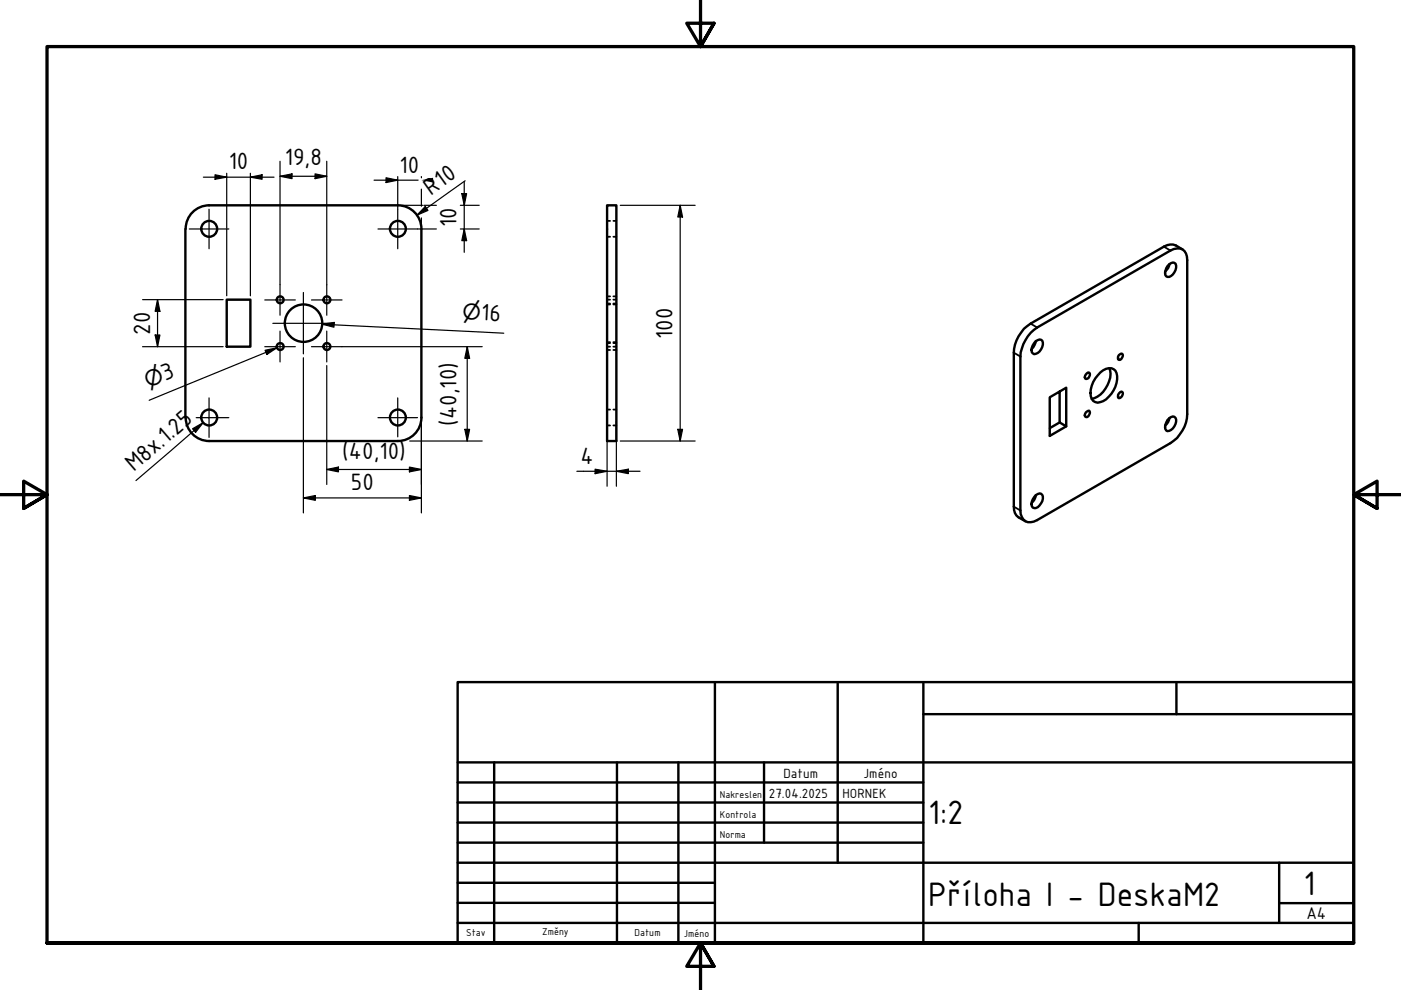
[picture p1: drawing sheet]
<svg xmlns="http://www.w3.org/2000/svg" width="297mm" height="210mm" viewBox="0 0 297 210" stroke-linecap="round" stroke-linejoin="round" font-family="sans-serif">
<g fill="none" stroke="#000" stroke-width=".51">
<path d="M39.3 48.5v40.1M44.3 43.5h40M44.4 43.5a5 5 0 0 0-5 5M84.4 43.5a5 5 0 0 1 4.9 5M89.3 48.5v40.1M128.7 43.5h2v50h-2zM247.9 56a.81 .81 0 0 1 1.1-.3 .81 .81 0 0 1 .4 1 2.08 2.08 0 0 1-1.9 2 1.48 1.48 0 0 1 0-2.3zM248 56a2.77 2.77 0 0 1-1 1.6M250.7 52.9a3.1 3.1 0 0 0-3.9-.6l-28.3 16.3a7.7 7.7 0 0 0-3.6 6.2v32.6a2.97 2.97 0 0 0 2.5 3.1M48.1 63.5h5v10h-5zM218.6 70.5l1.3-1.1 28.3-16.3a2.12 2.12 0 0 1 3.5 1.3v33.4a7.7 7.7 0 0 1-3.5 6.2l-28.3 16.3a2.17 2.17 0 0 1-2.5 .2 2.17 2.17 0 0 1-1.1-2.3v-32.6a8.1 8.1 0 0 1 2.3-5.1zM219.6 72.4a.93 .93 0 0 1 1.4-.2 2.27 2.27 0 0 1-1.7 2.9 1.45 1.45 0 0 1 0-2.4z"/>
<path d="M219.6 72.3l-.3 .9-.5 .7M230.3 79.3l.5-.3h.1a.82 .82 0 0 1 0 .9 .82 .82 0 0 1-.8 .3v-.5zM233.3 79a2.2 2.2 0 0 1 3.2-.4 5.2 5.2 0 0 1-2 6.1 2.41 2.41 0 0 1-2.7 .3 3.7 3.7 0 0 1 0-4zM235.2 78.1a4.5 4.5 0 0 1-.8 4.3 4.5 4.5 0 0 1-2.9 2.2M237.2 75.3l.5-.3h.2a.9 .9 0 0 1-.7 1.3 .74 .74 0 0 1 0-1zM39.4 88.5a5 5 0 0 0 5 5M44.3 93.5h40M89.3 88.5a5 5 0 0 1-4.9 5M224.7 83v6.6l1.4 .8v-8.2l-3.5 2v8.2l3.5-2M224.7 89.6l-2.1 1.2M230.3 87.4l.6-.3a.93 .93 0 0 1-.6 1.3l-.3-.4zM237.2 83.4l.5-.4 .2 .1a.82 .82 0 0 1 0 .9 .82 .82 0 0 1-.9 .3v-.6z"/>
<path d="M247.9 88.7a.81 .81 0 0 1 1.1-.3 .81 .81 0 0 1 .4 1 2.23 2.23 0 0 1-1.9 2 1.17 1.17 0 0 1-.2-1.8zM248 88.6a2.77 2.77 0 0 1-1 1.7M219.6 105l.8-.4 .3 .1a1.74 1.74 0 0 1-.3 2.5 1.06 1.06 0 0 1-1.5 .4 2.1 2.1 0 0 1 .7-2.6zM219.6 105l-.3 .9-.5 .7"/>
<circle cx="44.4" cy="48.5" r="1.68"/>
<circle cx="84.4" cy="48.5" r="1.68"/>
<circle cx="59.4" cy="73.5" r=".73"/>
<circle cx="59.4" cy="63.6" r=".73"/>
<circle cx="64.4" cy="68.5" r="4"/>
<circle cx="69.3" cy="73.5" r=".73"/>
<circle cx="69.3" cy="63.6" r=".73"/>
<circle cx="44.4" cy="88.5" r="1.68"/>
<circle cx="84.4" cy="88.5" r="1.68"/>
</g>
<g fill="none" stroke="#000" stroke-width=".38">
<path d="M128.7 50.2h.6M128.7 46.8h.6M130 50.2h.7M130 46.8h.7M128.7 63.5h.6M128.7 73.5h.6M128.7 64.4h.6M128.7 62.8h.6M128.7 74.2h.6M128.7 72.7h.6M128.7 72.6h.6M128.7 64.6h.6"/>
<path d="M130 63.5h.7M130 73.5h.7M130 64.4h.7M130 62.8h.7M130 74.2h.7M130 72.7h.7M130 72.6h.7M130 64.6h.7M128.7 90.2h.6M128.7 86.8h.6M130 90.2h.7M130 86.8h.7"/>
</g>
<path d="M246.8 52.3l1.4 .8M214.9 74.8l1.4 .8M218.5 68.6l1.4 .8M214.9 107.4l1.4 .8" fill="none" stroke="#000" stroke-width=".38"/>
<path d="M148.5 -.1v10l-2.9-5h5.8l-2.9 5 2.9-5M0 104.9h10l-5-2.9v5.8l5-2.9-5 2.9M297 104.9h-10l5-2.9v5.8l-5-2.9 5 2.9M10 199.9v-190h277v190h-277h277M151.4 204.9l-2.9-5 2.9 5h-5.8l2.9-5v10" fill="none" stroke="#000" stroke-width=".7"/>
<!-- layer: Nadpis (ISO) -->
<g fill="none" stroke="#000" stroke-width=".51">
<path d="M97 144.6h190v55.3h-190zM151.6 144.6v55.3M177.6 144.6v38.3M195.8 151.4h91.2M195.8 144.6v55.3M249.4 144.6v6.8M97 165.9h98.8M97 170.2h98.8M97 174.4h98.8M97 178.7h98.8M97 161.6h190M104.8 161.6v38.3"/>
<path d="M130.8 161.6v38.3M143.8 161.6v38.3M162 161.6v17.1M97 195.7h190M97 182.9h190M97 187.2h54.6M97 191.4h54.6M241.4 195.7v4.2M271.2 191.5h15.8M271.2 182.9v12.8"/>
</g>
<g fill="none" stroke="#000" stroke-width=".25">
<path d="M43.1 37.6h15M45.6 37.1l2.5 .5-2.5 .4zM48.1 36.7v11.7M53.1 37.6l2.5-.5v.9zM53.1 36.7v26M59.4 37.4l2.5-.5v1zM59.4 37.4h9.9M59.4 34.2v26.2M66.8 36.9l2.5 .5-2.5 .5zM69.3 34.2v26.2M79.3 38.2h9.3M81.9 37.7l2.4 .5-2.4 .5z"/>
<path d="M84.3 37.4v7M89.3 37.4v.3M98.4 38.5v15M98.6 38.3l-10.2 7.3M48.1 48.6v14.1M85.2 43.5h4.4M88.5 48.5h4M89.3 40.1v3.6M89.3 46.2v1.5M89.9 43.5h2.6M90.2 43.8l.5 .8-2.3 1zM97.6 43.5h4"/>
<path d="M97.6 48.5h4M97.9 41.1h1l-.5 2.4zM98.4 48.5l.5 2.5h-1zM131.5 43.5h15.9M144.2 43.5l.5 2.5h-1zM144.2 43.5v50M30.2 73.5h17.1M30.2 63.5h17.1M32.9 71h1l-.5 2.5zM33.4 63.5l.5 2.5h-1zM33.4 63.5v10M56.2 74.3l2.5-.5-2.1 1.4z"/>
<path d="M58.7 73.8l-27.1 11.1M64.3 75.9v32.8M68.3 68.7l2.6-.3-.1 1zM68.3 68.7l38.5 1.9M69.3 77.5v25.2M72.5 73.5h29.7M99.1 73.5l.5 2.5h-1zM99.1 73.5v20M40.8 90.9l2.3-1.3-1.6 2.1zM43.1 89.6l-14.3 12.3M69.3 99.5l2.5-.5v1zM69.3 99.5h20"/>
<path d="M86.8 99l2.5 .5-2.5 .5zM86.9 93.5h15.3M89.3 89.3v19.4M98.6 91h1l-.5 2.5zM122.3 99.9h13.4M126.2 99.5l2.5 .4-2.5 .5zM128.7 89.3v13.8M130.7 99.9l2.5-.4v.9zM130.7 89.3v13.8M131.5 93.5h15.9M143.7 91h1l-.5 2.5zM64.3 105.6l2.6-.5v1z"/>
<path d="M64.3 105.6h25M86.8 105.1l2.5 .5-2.5 .5z"/>
</g>
<g fill="#000">
<path d="M45.6 37.1l2.5 .5-2.5 .4zM53.1 37.6l2.5-.5v.9zM59.4 37.4l2.5-.5v1zM66.8 36.9l2.5 .5-2.5 .5zM81.9 37.7l2.4 .5-2.4 .5zM89.3 38.2l2.5-.5v1zM90.2 43.8l.5 .8-2.3 1zM97.9 41.1h1l-.5 2.4zM98.4 48.5l.5 2.5h-1zM144.2 43.5l.5 2.5h-1zM32.9 71h1l-.5 2.5zM33.4 63.5l.5 2.5h-1z"/>
<path d="M56.2 74.3l2.5-.5-2.1 1.4zM68.3 68.7l2.6-.3-.1 1zM99.1 73.5l.5 2.5h-1zM40.8 90.9l2.3-1.3-1.6 2.1zM69.3 99.5l2.5-.5v1zM98.6 91h1l-.5 2.5zM130.7 99.9l2.5-.4v.9zM143.7 91h1l-.5 2.5zM64.3 105.6l2.6-.5v1zM86.8 105.1l2.5 .5-2.5 .5zM86.8 99l2.5 .5-2.5 .5zM126.2 99.5l2.5 .4-2.5 .5z"/>
</g>
<g fill="none" stroke="#000" stroke-width=".25">
<path d="M40.1 48.5h8.4M44.3 44.4v8.3M80.1 48.5h8.4M84.3 44.4v8.3M56.1 73.5h6.5M56.1 63.6h6.5M57.8 68.6h13.1M59.4 70.2v6.5M59.4 60.4v6.4M64.3 62v13M66 73.5h6.5M66 63.6h6.5"/>
<path d="M69.3 70.2v6.5M69.3 60.4v6.4M41.6 88.6h2.7v4.1M44.3 84.4v4.2h4.2M80.1 88.6h8.4M84.3 84.4v8.2"/>
</g>
<g font-size="7.7">
<text x="196.8" y="174.8">1:2</text>
<text x="196.8" y="192">Příloha I - DeskaM2</text>
<text x="276.4" y="189.7">1</text>
</g>
<g font-size="5.4">
<text x="48.5" y="35.9">10</text>
<text x="60.4" y="35">19,8</text>
<text x="84.7" y="36.6">10</text>
<text x="91.4" y="41.6" transform="rotate(-36 91.4 41.6)">R10</text>
<text x="96.8" y="48.1" transform="rotate(-90 96.8 48.1)">10</text>
<text x="31.8" y="71" transform="rotate(-90 31.8 71)">20</text>
<text x="101.9" y="67.9" transform="rotate(3 101.9 67.9)">16</text>
<text x="142.6" y="71.9" transform="rotate(-90 142.6 71.9)">100</text>
<text x="35.1" y="80.7" transform="rotate(-22 35.1 80.7)">3</text>
<text x="96.8" y="90.3" transform="rotate(-90 96.8 90.3)">(40,10)</text>
<text x="28.4" y="100.2" transform="rotate(-41 28.4 100.2)">M8x.1.25</text>
<text x="72.6" y="97.3">(40,10)</text>
<text x="123.1" y="98.3">4</text>
<text x="74.4" y="104">50</text>
</g>
<g font-size="4.6">
<text x="98" y="67.7" transform="rotate(3 98 67.7)">⌀</text>
<text x="31.4" y="82.3" transform="rotate(-22 31.4 82.3)">⌀</text>
</g>
<text font-size="3.9" x="277" y="194.9">A4</text>
<g font-size="3">
<text x="166.1" y="164.9">Datum</text>
<text x="183.1" y="164.9">Jméno</text>
<text x="163" y="169.1">27.04.2025</text>
<text x="178.6" y="169.1">HORNEK</text>
</g>
<g font-size="2.3">
<text x="152.6" y="169.1">Nakreslen</text>
<text x="152.6" y="173.4">Kontrola</text>
<text x="152.6" y="177.6">Norma</text>
<text x="98.8" y="198.5">Stav</text>
<text x="114.9" y="198.3">Změny</text>
<text x="134.6" y="198.5">Datum</text>
<text x="145" y="198.6">Jméno</text>
</g>
</svg>
